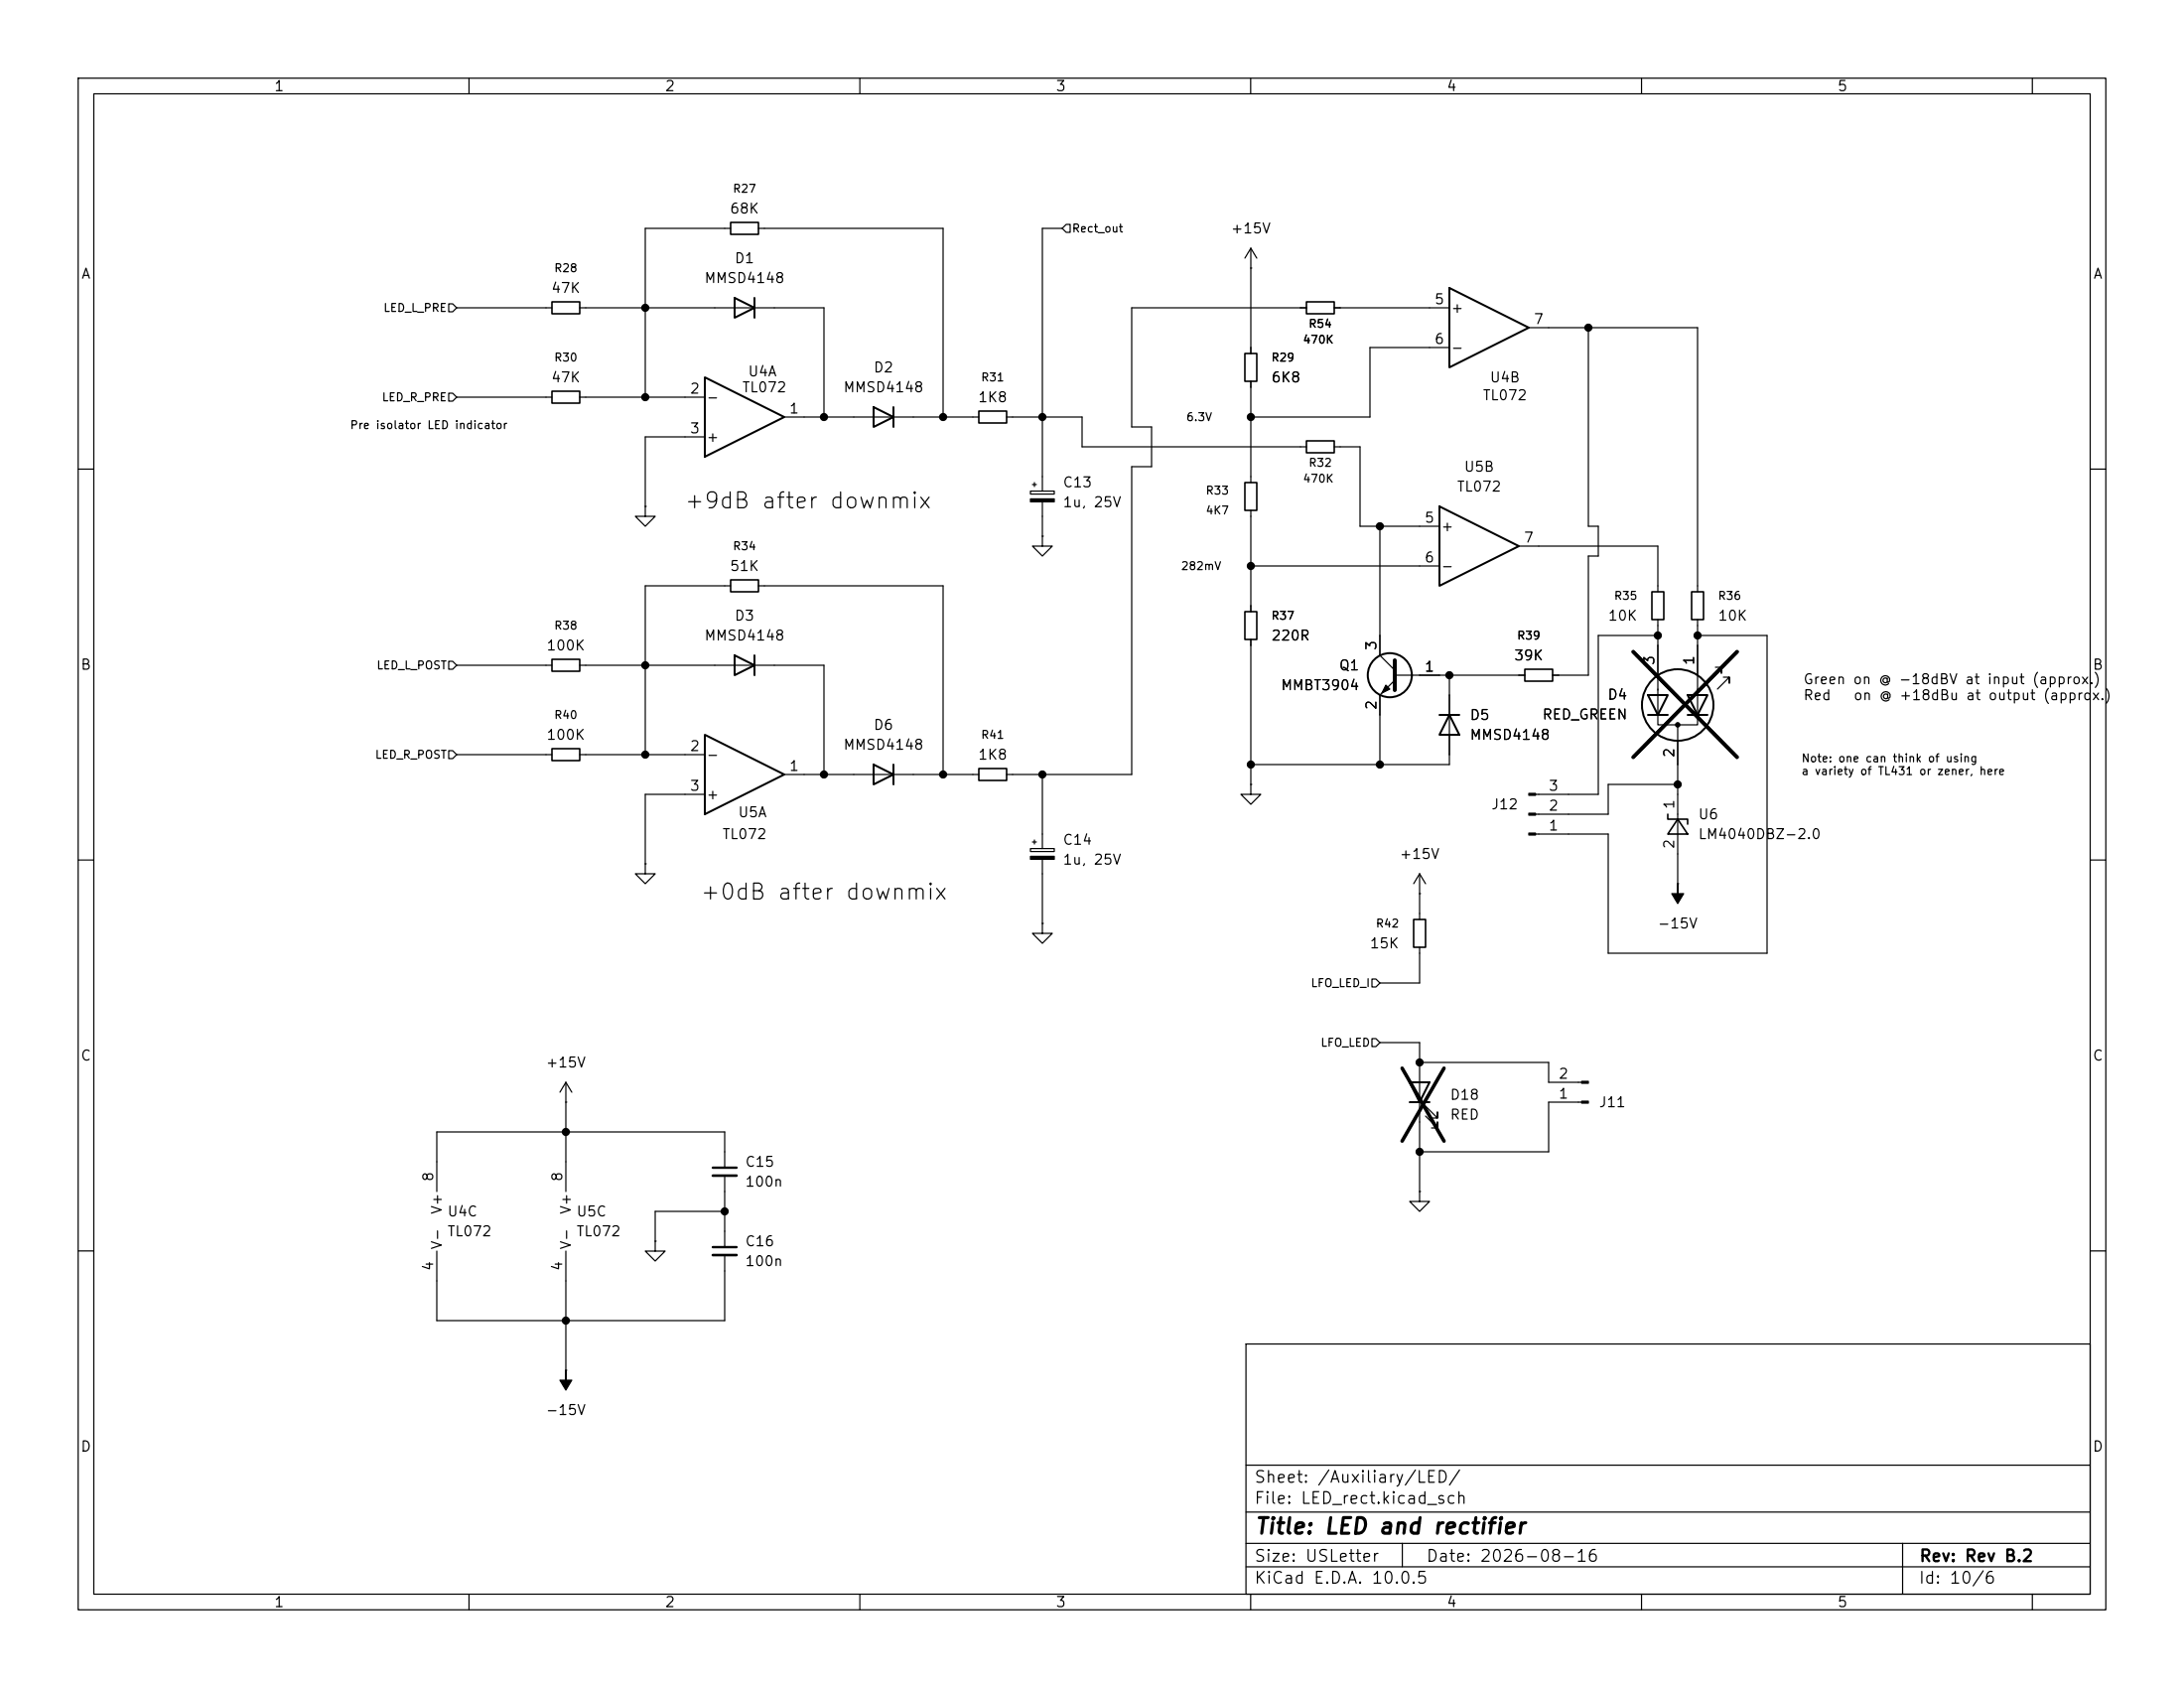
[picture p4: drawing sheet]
<svg xmlns="http://www.w3.org/2000/svg" width="279mm" height="216mm" viewBox="0 0 279 216" stroke-linecap="round" stroke-linejoin="round" font-family="sans-serif">
<g fill="none" stroke="#000" stroke-width=".15">
<path d="M10 10h259.4v195.9h-259.4zM12 12h255.4v191.9h-255.4zM60 10v2M110 10v2M160 10v2M210 10v2M260 10v2M57.4 38.9h.5l.5 .5-.5 .5h-.5zM58.4 39.4h12.2M74.2 39.4h31.2v13.9M93.5 29.2h-11v21.6M97 29.2h23.6v24.1"/>
<path d="M135.9 29.2h-2.6v33.6M136.4 28.7h.5v1h-.5l-.5-.5zM160 34.3h.1M160 31.8v13.4M160 31.8l-.7 1.2M160 31.8l.8 1.2M167.1 39.4h-22.3v15.2h2.5v5.1h-2.5v39.4h-16M170.7 39.4h14.7M57.4 50.3h.5l.5 .5-.5 .5h-.5zM58.4 50.8h12.2M74.2 50.8h16M90.2 55.9h-7.7v8.9"/>
<path d="M100.3 53.3h24.9M128.8 53.3h9.6v3.9h28.7M160 48.8v12.9M170.7 57.2h3.3v10.1h10.1M185.4 44.5h-10.1v8.8h-15.3M195.6 41.9h21.6v33.8M203.2 41.9v25.4h1.3v3.8h-1.3v15.3h-4.6M10 60h2M82.5 64.8v1.2h1.3l-1.3 1.3-1.2-1.3h1.2M82.5 64.8h.1M93.5 74.9h-11v21.6M97 74.9h23.6v24.2"/>
<path d="M131.8 62.8h3.1v.4h-3.1zM132.1 62h.5M132.3 61.7v.5M133.3 68.6v1.3h1.3l-1.3 1.2-1.2-1.2h1.2M133.3 68.6h.1M133.3 64.2v4.4M160 72.4h24.1M160 65.3v12.9M176.5 67.3v16.5l1.9 1.9M194.3 69.9h17.8v5.8M212.1 79.2v9.1M217.2 79.2v9.1"/>
<path d="M267.4 60h2M57.4 84.6h.5l.5 .5-.5 .5h-.5zM57.4 96h.5l.5 .5-.5 .5h-.5zM58.4 85.1h12.2M58.4 96.5h12.2M74.2 85.1h31.2v14M74.2 96.5h16M100.3 99.1h24.9M133.3 99.1v9.4M160 81.8v18.5M178.4 86.4h16.7M178.4 87l-1.9 1.9v8.9"/>
<path d="M185.4 86.4v11.4h-25.4M212.1 88.1v4.6h5.1v-4.6M212.1 81.3h-7.6v20.3h-8.1M214.6 92.7v20.3M217.2 81.3h8.9v40.6h-20.4v-15.2h-9.3M219.5 85.3h.7v.8v-.8l-1.5 1.6M220.5 86.6h.7v.8v-.8l-1.5 1.5M10 110h2M82.5 110.5v1.3h1.3l-1.3 1.2-1.2-1.2h1.2M82.5 110.5h.1M90.2 101.6h-7.7v8.9M131.8 108.5h3.1v.4h-3.1z"/>
<path d="M132.1 107.7h.5M132.3 107.4v.6M133.3 118.1v1.3h1.3l-1.3 1.3-1.2-1.3h1.2M133.3 118.1h.1M133.3 109.9v8.2M160 100.3v1.3h1.3l-1.3 1.3-1.3-1.3h1.3M160 100.3h.1M181.6 114.3h.1M181.6 111.8l-.8 1.2M181.6 111.8l.8 1.2M181.6 111.8v5.8M214.6 113h.1"/>
<path d="M214.6 100.3h-8.9v3.8h-9.3M267.4 110h2M72.4 138.4l-.8 1.3M72.4 138.4l.8 1.3M72.4 138.4v14M175.5 125.2h.5l.5 .5-.5 .5h-.5zM175.5 132.8h.5l.5 .6-.5 .5h-.5zM176.5 133.4h5.1v19M181.6 121.2v4.5h-5.1M181.6 135.9h16.5v2.5h4.2M72.4 141h.1M83.8 158.8v1.2h1.3l-1.3 1.3-1.3-1.3h1.3"/>
<path d="M83.8 158.8h.1M92.7 149.4v-4.6h-36.8v7.6M92.7 150.4v9.1M92.7 154.9h-8.9v3.9M181.6 152.4v1.3h1.3l-1.3 1.2-1.3-1.2h1.3M181.6 152.4h.1M182.4 142.7l1.5 1.6v-.8v.8h-.8M182.4 141.5l1.5 1.5v-.8v.8h-.8M202.3 141h-4.2v6.3h-16.5M10 160h2M55.9 160v8.9h36.8v-8.4M72.4 175.3h.1"/>
<path d="M72.4 160v15.3M159.4 171.9h108v32h-108zM267.4 160h2M159.4 197.4h108M159.4 193.4h108M159.4 187.4h108M179.4 197.4v3M243.4 197.4v6.5M60 203.9v2M110 203.9v2M159.4 200.4h108M160 203.9v2"/>
<path d="M210 203.9v2M260 203.9v2"/>
</g>
<g fill="#000" stroke="#000" stroke-width=".15">
<path d="M131.8 63.8h3.1v.4h-3.1zM177.3 87.6l.5 .5-1 .5zM131.8 109.5h3.1v.4h-3.1zM195.6 106.6h.8v.2h-.8zM195.6 104h.8v.3h-.8zM195.6 101.5h.8v.2h-.8zM214.6 113v1.3h.8l-.8 1.3-.7-1.3h.7zM202.3 138.3h.9v.3h-.9zM202.3 140.8h.9v.3h-.9zM72.4 175.3v1.2h.8l-.8 1.3-.8-1.3h.8z"/>
<circle cx="214.6" cy="92.7" r=".28"/>
</g>
<g fill="none" stroke="#000" stroke-width=".25">
<path d="M94 38.1l2.5 1.3-2.5 1.2zM96.5 38.1v2.5M185.4 36.8l10.2 5.1-10.2 5.1zM90.2 48.3l10.1 5-10.1 5.1zM111.8 52.1l2.5 1.2-2.5 1.3zM114.3 52.1v2.5M184.1 64.8l10.2 5.1-10.2 5zM90.2 94l10.1 5.1-10.1 5zM94 83.8l2.5 1.3-2.5 1.3zM96.5 83.8v2.6M111.8 97.8l2.5 1.3-2.5 1.2zM114.3 97.8v2.5"/>
<path d="M184.1 91.4h2.6M185.4 91.4l1.3 2.6h-2.6zM210.8 88.9h2.6l-1.3 2.5zM210.8 91.4h2.6M215.9 88.9h2.5l-1.2 2.5zM215.9 91.4h2.5M180.3 138.4h2.6l-1.3 2.6zM180.3 141h2.6"/>
<circle cx="177.8" cy="86.4" r="2.82"/>
<circle cx="214.6" cy="90.2" r="4.6"/>
</g>
<path d="M208.9 83.4l13.3 13.5M222.2 83.4l-13.3 13.5M179.4 136.6l5.3 9.3M184.7 136.6l-5.3 9.3" fill="none" stroke="#000" stroke-width=".46"/>
<g fill="none" stroke="#000" stroke-width=".2">
<path d="M70.6 38.6h3.6v1.5h-3.6zM93.5 28.4h3.5v1.6h-3.5zM167.1 38.6h3.6v1.5h-3.6zM70.6 50h3.6v1.6h-3.6zM125.2 52.6h3.6v1.5h-3.6zM159.3 45.2h1.5v3.6h-1.5zM167.1 56.4h3.6v1.5h-3.6zM93.5 74.2h3.5v1.5h-3.5zM159.3 78.2h1.5v3.6h-1.5zM159.3 61.7h1.5v3.6h-1.5zM211.3 75.7h1.6v3.5h-1.6zM216.4 75.7h1.5v3.5h-1.5z"/>
<path d="M70.6 84.3h3.6v1.6h-3.6zM70.6 95.8h3.6v1.5h-3.6zM125.2 98.3h3.6v1.5h-3.6zM195.1 85.6h3.5v1.5h-3.5zM180.8 117.6h1.6v3.6h-1.6zM213.4 104.1v.7h2.5v.6M214.6 104.8l1.3 1.9h-2.5z"/>
</g>
<path d="M178.4 84.5v3.8" fill="none" stroke="#000" stroke-width=".51"/>
<path d="M91.2 149.4h3M91.2 159.5h3" fill="none" stroke="#000" stroke-width=".3"/>
<path d="M91.2 150.4h3M91.2 160.5h3" fill="none" stroke="#000" stroke-width=".33"/>
<g fill="#000" stroke="#000" stroke-width=".13">
<circle cx="82.5" cy="39.4" r=".46"/>
<circle cx="82.5" cy="50.8" r=".46"/>
<circle cx="105.4" cy="53.3" r=".46"/>
<circle cx="120.6" cy="53.3" r=".46"/>
<circle cx="133.3" cy="53.3" r=".46"/>
<circle cx="160" cy="53.3" r=".46"/>
<circle cx="203.2" cy="41.9" r=".46"/>
<circle cx="160" cy="72.4" r=".46"/>
<circle cx="176.5" cy="67.3" r=".46"/>
<circle cx="82.5" cy="96.5" r=".46"/>
<circle cx="82.5" cy="85.1" r=".46"/>
<circle cx="105.4" cy="99.1" r=".46"/>
<circle cx="120.6" cy="99.1" r=".46"/>
<circle cx="133.3" cy="99.1" r=".46"/>
<circle cx="160" cy="97.8" r=".46"/>
<circle cx="176.5" cy="97.8" r=".46"/>
<circle cx="185.4" cy="86.4" r=".46"/>
<circle cx="212.1" cy="81.3" r=".46"/>
<circle cx="217.2" cy="81.3" r=".46"/>
<circle cx="214.6" cy="100.3" r=".46"/>
<circle cx="181.6" cy="135.9" r=".46"/>
<circle cx="72.4" cy="144.8" r=".46"/>
<circle cx="92.7" cy="154.9" r=".46"/>
<circle cx="181.6" cy="147.3" r=".46"/>
<circle cx="72.4" cy="168.9" r=".46"/>
</g>
<g font-size="2">
<text x="87.4" y="65.6">+9dB after downmix</text>
<text x="89.4" y="115.6">+0dB after downmix</text>
<text x="160.4" y="196.7">Title: LED and rectifier</text>
</g>
<g font-size="1.5">
<text x="160.4" y="190">Sheet: /Auxiliary/LED/</text>
<text x="160.4" y="192.7">File: LED_rect.kicad_sch</text>
<text x="160.4" y="202.9">KiCad E.D.A. 10.0.5</text>
<text x="160.4" y="200.1">Size: USLetter</text>
<text x="182.4" y="200.1">Date: 2026-08-16</text>
<text x="245.4" y="202.9">Id: 10/6</text>
<text x="245.4" y="200.1">Rev: Rev B.2</text>
</g>
<g font-size="1.3">
<text x="35" y="12">1</text>
<text x="85" y="12">2</text>
<text x="135" y="12">3</text>
<text x="185" y="12">4</text>
<text x="235" y="12">5</text>
<text x="93.3" y="27.6">68K</text>
<text x="10.3" y="36">A</text>
<text x="93.9" y="34">D1</text>
<text x="157.4" y="30.2">+15V</text>
<text x="267.7" y="36">A</text>
<text x="70.4" y="37.8">47K</text>
<text x="90" y="36.5">MMSD4148</text>
<text x="183.4" y="39.2">5</text>
<text x="185.5" y="40.3">+</text>
<text x="196.1" y="41.8">7</text>
<text x="111.7" y="48">D2</text>
<text x="183.4" y="44.3">6</text>
<text x="185.5" y="45.4">-</text>
<text x="70.4" y="49.2">47K</text>
<text x="88.2" y="50.7">2</text>
<text x="90.3" y="51.8">-</text>
<text x="94.9" y="50.5">TL072</text>
<text x="95.6" y="48.5">U4A</text>
<text x="100.9" y="53.2">1</text>
<text x="107.8" y="50.5">MMSD4148</text>
<text x="125" y="51.8">1K8</text>
<text x="162.5" y="49.2">6K8</text>
<text x="189.6" y="51.5">TL072</text>
<text x="190.5" y="49.2">U4B</text>
<text x="88.2" y="55.7">3</text>
<text x="90.3" y="56.8">+</text>
<text x="135.9" y="62.6">C13</text>
<text x="135.9" y="65.2">1u, 25V</text>
<text x="186.3" y="63.2">TL072</text>
<text x="187.2" y="60.7">U5B</text>
<text x="182.1" y="67.2">5</text>
<text x="184.3" y="68.3">+</text>
<text x="194.8" y="69.7">7</text>
<text x="93.3" y="73.4">51K</text>
<text x="182.1" y="72.3">6</text>
<text x="184.3" y="73.4">-</text>
<text x="69.8" y="83.5">100K</text>
<text x="90" y="82.2">MMSD4148</text>
<text x="93.9" y="79.7">D3</text>
<text x="162.5" y="82.2">220R</text>
<text x="176.4" y="83.3" transform="rotate(-90 176.4 83.3)">3</text>
<text x="205.6" y="79.7">10K</text>
<text x="219.7" y="79.7">10K</text>
<text x="10.2" y="86">B</text>
<text x="163.8" y="88.6">MMBT3904</text>
<text x="171.2" y="86.1">Q1</text>
<text x="182.1" y="86.2">1</text>
<text x="193.6" y="84.8">39K</text>
<text x="205.6" y="89.8">D4</text>
<text x="212" y="85.2" transform="rotate(-90 212 85.2)">3</text>
<text x="217" y="85.2" transform="rotate(-90 217 85.2)">1</text>
<text x="230.6" y="87.8">Green on @ -18dBV at input (approx.)</text>
<text x="230.6" y="89.9">Red</text>
<text x="237" y="89.9">on @ +18dBu at output (approx.)</text>
<text x="267.6" y="86">B</text>
<text x="69.8" y="94.9">100K</text>
<text x="111.7" y="93.7">D6</text>
<text x="176.4" y="90.9" transform="rotate(-90 176.4 90.9)">2</text>
<text x="187.9" y="92.4">D5</text>
<text x="187.9" y="94.9">MMSD4148</text>
<text x="197.2" y="92.3">RED_GREEN</text>
<text x="88.2" y="96.4">2</text>
<text x="88.2" y="101.5">3</text>
<text x="90.3" y="97.5">-</text>
<text x="100.9" y="98.9">1</text>
<text x="107.8" y="96.2">MMSD4148</text>
<text x="125" y="97.5">1K8</text>
<text x="198" y="101.5">3</text>
<text x="214.5" y="97" transform="rotate(-90 214.5 97)">2</text>
<text x="90.3" y="102.6">+</text>
<text x="92.3" y="107.6">TL072</text>
<text x="94.3" y="104.8">U5A</text>
<text x="190.7" y="103.8">J12</text>
<text x="198" y="106.5">1</text>
<text x="198" y="104">2</text>
<text x="214.5" y="103.6" transform="rotate(-90 214.5 103.6)">1</text>
<text x="217.2" y="105.1">U6</text>
<text x="217.2" y="107.6">LM4040DBZ-2.0</text>
<text x="135.9" y="108.4">C14</text>
<text x="135.9" y="110.9">1u, 25V</text>
<text x="178.9" y="110.2">+15V</text>
<text x="214.5" y="108.7" transform="rotate(-90 214.5 108.7)">2</text>
<text x="212" y="119.1">-15V</text>
<text x="175.1" y="121.6">15K</text>
<text x="10.2" y="136">C</text>
<text x="69.7" y="136.9">+15V</text>
<text x="267.6" y="136">C</text>
<text x="185.4" y="141">D18</text>
<text x="185.4" y="143.5">RED</text>
<text x="199.3" y="140.8">1</text>
<text x="199.3" y="138.3">2</text>
<text x="204.5" y="141.9">J11</text>
<text x="95.2" y="149.6">C15</text>
<text x="55.7" y="151.2" transform="rotate(-90 55.7 151.2)">8</text>
<text x="56.8" y="155.4" transform="rotate(-90 56.8 155.4)">V+</text>
<text x="57.1" y="155.9">U4C</text>
<text x="72.3" y="151.2" transform="rotate(-90 72.3 151.2)">8</text>
<text x="73.4" y="155.4" transform="rotate(-90 73.4 155.4)">V+</text>
<text x="73.6" y="155.9">U5C</text>
<text x="95.2" y="152.1">100n</text>
<text x="56.8" y="159.9" transform="rotate(-90 56.8 159.9)">V-</text>
<text x="57.1" y="158.4">TL072</text>
<text x="73.4" y="159.9" transform="rotate(-90 73.4 159.9)">V-</text>
<text x="73.6" y="158.4">TL072</text>
<text x="95.2" y="159.7">C16</text>
<text x="55.7" y="162.7" transform="rotate(-90 55.7 162.7)">4</text>
<text x="72.3" y="162.7" transform="rotate(-90 72.3 162.7)">4</text>
<text x="95.2" y="162.3">100n</text>
<text x="10.2" y="186">D</text>
<text x="69.7" y="181.3">-15V</text>
<text x="267.6" y="186">D</text>
<text x="35" y="205.9">1</text>
<text x="85" y="205.9">2</text>
<text x="135" y="205.9">3</text>
<text x="185" y="205.9">4</text>
<text x="235" y="205.9">5</text>
</g>
<g font-size="1">
<text x="93.7" y="24.9">R27</text>
<text x="137.1" y="30">Rect_out</text>
<text x="70.8" y="35.1">R28</text>
<text x="49" y="40.1">LED_L_PRE</text>
<text x="70.8" y="46.5">R30</text>
<text x="162.5" y="46.5">R29</text>
<text x="166.6" y="44.2">470K</text>
<text x="167.3" y="42.2">R54</text>
<text x="48.8" y="51.6">LED_R_PRE</text>
<text x="125.4" y="49">R31</text>
<text x="44.7" y="55.1">Pre isolator LED indicator</text>
<text x="151.7" y="54.1">6.3V</text>
<text x="167.3" y="60">R32</text>
<text x="154.2" y="63.5">R33</text>
<text x="166.6" y="62">470K</text>
<text x="93.7" y="70.6">R34</text>
<text x="154.2" y="66">4K7</text>
<text x="151" y="73.2">282mV</text>
<text x="206.4" y="77">R35</text>
<text x="219.7" y="77">R36</text>
<text x="70.8" y="80.8">R38</text>
<text x="162.5" y="79.5">R37</text>
<text x="194" y="82">R39</text>
<text x="48.1" y="85.9">LED_L_POST</text>
<text x="70.8" y="92.2">R40</text>
<text x="125.4" y="94.7">R41</text>
<text x="47.9" y="97.3">LED_R_POST</text>
<text x="230.4" y="97.7">Note: one can think of using</text>
<text x="230.4" y="99.4">a variety of TL431 or zener, here</text>
<text x="175.9" y="118.9">R42</text>
<text x="167.6" y="126.5">LFO_LED_I</text>
<text x="168.9" y="134.1">LFO_LED</text>
</g>
</svg>
